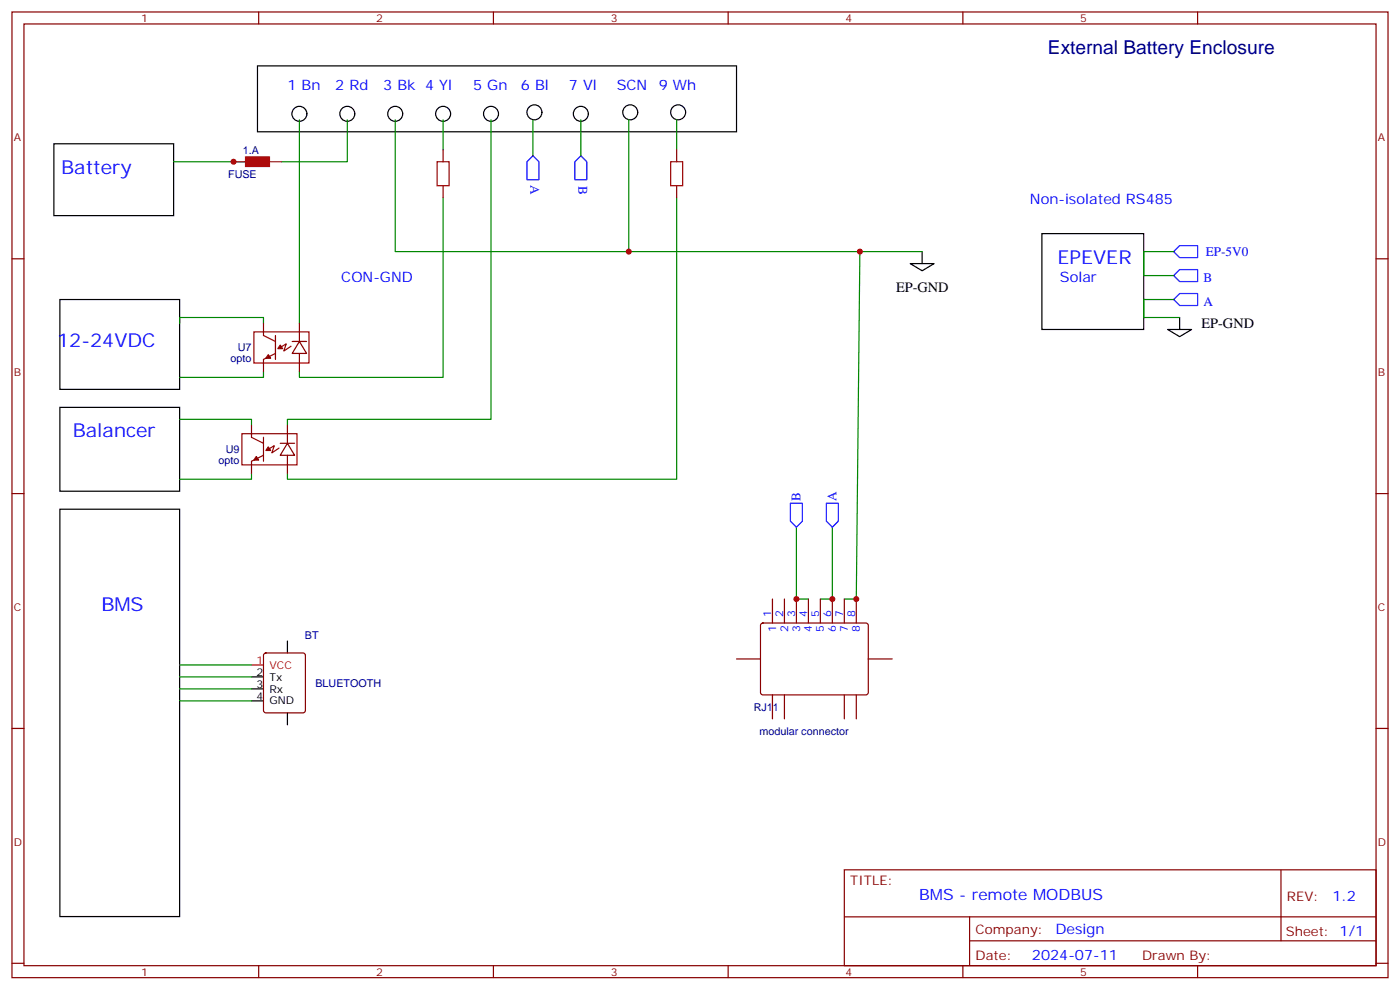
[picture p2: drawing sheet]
<svg xmlns="http://www.w3.org/2000/svg" width="412mm" height="292mm" viewBox="0 0 412 292" stroke-linecap="round" stroke-linejoin="round" font-family="sans-serif">
<g fill="none" stroke="#870000" stroke-width=".35">
<path d="M3.5 3.5h405.4v284.4h-405.4zM7.1 7.1h398.2v277.2h-398.2zM76.2 3.5v3.6M145.3 3.5v3.6M214.5 3.5v3.6M283.6 3.5v3.6M352.8 3.5v3.6M130.5 44.1v3.5M130.5 54.7v3.5M199.3 44.1v3.5M199.3 54.7v3.5M3.5 76.2h3.6"/>
<path d="M405.3 76.2h3.6M77.6 95.2v3.6M88.2 95.2v5.3M77.6 105.8v3.6M86.1 100.5h4.2M88.2 100.5l2.1 3.6h-4.2zM88.2 104.1v5.3M74.1 125.2v3.6M74.1 135.8v3.5M82.5 130.5h4.3M84.7 130.5l2.1 3.6h-4.3zM84.7 125.2v5.3"/>
<path d="M84.7 134.1v5.2M3.5 145.3h3.6M405.3 145.3h3.6M227.5 176.4v7M231.1 176.4v7M234.6 176.4v7M238.1 176.4v7M241.7 176.4v7M245.2 176.4v7M248.7 176.4v7M252.2 176.4v7M77.8 192.5l.5-.2h11l.5 .2 .2 .5v16.2l-.3 .5-.4 .2h-11l-.5-.2-.2-.5v-16.2z"/>
<path d="M217 194h7M224.2 183.7l.5-.3 30.6 .1 .5 .6-.1 20.1-.6 .4-30.7-.1-.4-.6v-19.8zM255.8 194h7M3.5 214.5h3.6M227.5 204.6v7.1M231.1 204.6v7.1M248.7 204.6v7.1M252.2 204.6v7.1M405.3 214.5h3.6M248.7 256.1h156.6v28.2h-156.6zM377.3 256.1v20.9M248.7 270h156.5"/>
<path d="M285.6 277h119.6M285.6 270v14.1M3.5 283.6h3.6M76.2 284.3v3.6M145.3 284.3v3.6M214.5 284.3v3.6M283.6 284.3v3.6M352.8 284.3v3.6M405.3 283.6h3.6"/>
</g>
<g fill="none" stroke="#000" stroke-width=".35">
<path d="M75.8 19.4h141.2v19.4h-141.2zM15.9 42.3h35.3v21.2h-35.3zM268.1 77.6h7.1l-3.6 2.1zM271.6 74.1v3.5M306.9 68.8h30v28.2h-30zM17.6 88.2h35.3v26.5h-35.3zM344 97h7l-3.5 2.1zM347.5 93.5v3.5M17.6 119.9h35.3v24.7h-35.3zM17.6 149.9h35.3v120h-35.3zM74.1 199.3h3.5M84.7 188.7v3.6"/>
<path d="M74.1 206.4h3.5M74.1 202.8h3.5M84.7 209.9v3.5"/>
<circle cx="88.2" cy="33.5" r="2.2"/>
<circle cx="102.3" cy="33.5" r="2.2"/>
<circle cx="116.4" cy="33.5" r="2.2"/>
<circle cx="130.5" cy="33.5" r="2.2"/>
<circle cx="144.6" cy="33.5" r="2.2"/>
<circle cx="157.4" cy="33.1" r="2.2"/>
<circle cx="171.1" cy="33.5" r="2.2"/>
<circle cx="185.6" cy="33.1" r="2.2"/>
<circle cx="199.8" cy="33.1" r="2.2"/>
</g>
<g fill="none" stroke="#008700" stroke-width=".35">
<path d="M88.2 35.3v59.9M102.3 35.3v12.3h-19.4M116.4 35.3v38.8h155.2M130.5 35.3v8.8M144.6 35.3v88.2h-59.9v1.7M157 35.3v10.6M171.1 35.3v10.6M185.2 35.3v38.8M199.3 35.3v8.8M51.2 47.6h21.1M130.5 58.2v52.9h-42.3v-1.7M199.3 58.2v82.9h-114.6v-1.8"/>
<path d="M253.3 74.1l-1.1 102.3h-3.5M345.7 74.1h-8.8v7h8.8M52.9 95.2v-1.7h24.7v1.7M345.7 88.2h-8.8v5.3h10.6M77.6 109.4v1.7h-24.7M52.9 123.5h21.2v1.7M74.1 139.3v1.8h-21.2M234.6 155.2v21.2h3.5M245.2 155.2v21.2h-3.5M52.9 195.8h21.2M52.9 199.3h21.2M52.9 202.8h21.2"/>
<path d="M52.9 206.4h21.2"/>
</g>
<path d="M157 45.9l1.7 1.7v5.3h-3.5v-5.3zM171.1 45.9l1.8 1.7v5.3h-3.6v-5.3zM345.7 74.1l1.8-1.8h5.3v3.5h-5.3zM345.7 81.1l1.8-1.7h5.3v3.5h-5.3zM347.5 86.4h5.3v3.6h-5.3l-1.8-1.8zM232.8 148.2h3.6v5.3l-1.8 1.7-1.8-1.7zM243.4 148.2h3.5v5.3l-1.7 1.7-1.8-1.7z" fill="none" stroke="#00f" stroke-width=".35"/>
<path d="M74.8 97.7h16.2v9.2h-16.2zM77.6 98.8l3.5 1.7M81.1 98.8v7M81.1 104.1l-3.5 1.7M85.7 102l-2.1 1.4 .7-2.2-1.8 1.1M71.3 127.7h16.2v9.2h-16.2zM74.1 128.8l3.5 1.7M77.6 128.8v7M77.6 134.1l-3.5 1.7M82.2 131.9l-2.1 1.4 .7-2.1-1.8 1.1" fill="none" stroke="#900" stroke-width=".35"/>
<g fill="#900" stroke="#900" stroke-width=".35">
<path d="M82.5 101.6l.8 1.1h-1.5z"/>
<path d="M79 104.4l.7 1.1h-1.4z"/>
<path d="M79 131.6l.7 1h-1.4z"/>
<path d="M75.5 134.4l.7 1.1h-1.4z"/>
</g>
<path d="M74.1 195.8h3.5" fill="none" stroke="#f00" stroke-width=".35"/>
<path d="M68.8 47.6h3.5M79.4 47.6h3.5" fill="none" stroke="#8c2424" stroke-width=".35"/>
<path d="M72.3 46.2h7.1v2.8h-7.1z" fill="#a10000" stroke="#a10000" stroke-width=".35"/>
<path d="M128.8 47.6h3.5v7.1h-3.5zM197.6 47.6h3.5v7.1h-3.5z" fill="none" stroke="#a10000" stroke-width=".35"/>
<g fill="#c00">
<circle cx="68.8" cy="47.6" r=".88"/>
<circle cx="234.6" cy="176.4" r=".88"/>
<circle cx="245.2" cy="176.4" r=".88"/>
<circle cx="252.2" cy="176.4" r=".88"/>
<circle cx="253.3" cy="74.1" r=".88"/>
<circle cx="185.2" cy="74.1" r=".88"/>
</g>
<text font-size="5.6" fill="#000080" x="308.7" y="15.9">External Battery Enclosure</text>
<g font-size="5.6" fill="#00f">
<text x="18" y="51.2">Battery</text>
<text x="311.5" y="77.6">EPEVER</text>
<text x="16.8" y="102.3">12-24VDC</text>
<text x="21.4" y="128.8">Balancer</text>
<text x="29.9" y="179.9">BMS</text>
</g>
<text font-size="4.6" fill="#00f" x="270.8" y="265.1">BMS - remote MODBUS</text>
<g font-size="4.2" fill="#00f">
<text x="84.7" y="26.5">1 Bn</text>
<text x="98.8" y="26.5">2 Rd</text>
<text x="112.9" y="26.5">3 Bk 4 Yl</text>
<text x="139.3" y="26.5">5 Gn</text>
<text x="153.5" y="26.5">6 Bl</text>
<text x="167.6" y="26.5">7 Vl</text>
<text x="181.7" y="26.5">SCN</text>
<text x="194" y="26.5">9 Wh</text>
<text x="303.4" y="60">Non-isolated RS485</text>
<text x="100.5" y="82.9">CON-GND</text>
<text x="312.2" y="82.9">Solar</text>
<text x="392.5" y="265.4">1.2</text>
<text x="310.9" y="274.9">Design</text>
<text x="304" y="282.7">2024-07-11</text>
</g>
<g font-size="4.2">
<text x="263.9" y="86.1">EP-GND</text>
<text x="353.9" y="96.6">EP-GND</text>
</g>
<g font-size="3.9" fill="#00f">
<text x="156.3" y="54.6" transform="rotate(90 156.3 54.6)">A</text>
<text x="170.4" y="54.7" transform="rotate(90 170.4 54.7)">B</text>
<text x="355.2" y="75.3">EP-5V0</text>
<text x="354.5" y="82.9">B</text>
<text x="354.5" y="90">A</text>
<text x="235.8" y="147.5" transform="rotate(-90 235.8 147.5)">B</text>
<text x="246.4" y="147.5" transform="rotate(-90 246.4 147.5)">A</text>
</g>
<g font-size="3.9" fill="#800">
<text x="250.5" y="260.7">TITLE:</text>
<text x="379.1" y="265.4">REV:</text>
<text x="287.4" y="274.9">Company:</text>
<text x="378.7" y="275.5">Sheet: 1/1</text>
<text x="287.4" y="282.6">Date:</text>
<text x="336.4" y="282.7">Drawn By:</text>
</g>
<g font-size="3.2" fill="#800">
<text x="41.6" y="6.5">1</text>
<text x="110.8" y="6.5">2</text>
<text x="179.9" y="6.5">3</text>
<text x="249.1" y="6.5">4</text>
<text x="318.2" y="6.5">5</text>
<text x="4.1" y="41.6">A</text>
<text x="405.9" y="41.6">A</text>
<text x="4.1" y="110.8">B</text>
<text x="405.9" y="110.8">B</text>
<text x="4.1" y="179.9">C</text>
<text x="405.9" y="179.9">C</text>
<text x="4.1" y="249.1">D</text>
<text x="405.9" y="249.1">D</text>
<text x="41.6" y="287.3">1</text>
<text x="110.8" y="287.3">2</text>
<text x="179.9" y="287.3">3</text>
<text x="249.1" y="287.3">4</text>
<text x="318.2" y="287.3">5</text>
</g>
<g font-size="3.2" fill="#000080">
<text x="71.5" y="45.3">1.A</text>
<text x="67.2" y="52.3">FUSE</text>
<text x="67.9" y="106.7">opto</text>
<text x="70" y="103.4">U7</text>
<text x="64.4" y="136.7">opto</text>
<text x="66.5" y="133.4">U9</text>
<text x="89.8" y="188">BT</text>
<text x="92.9" y="202.2">BLUETOOTH</text>
<text x="222" y="209.2">RJ11</text>
<text x="223.7" y="216.3">modular connector</text>
</g>
<g font-size="3.2" fill="#00f">
<text x="227.2" y="181.7" transform="rotate(-90 227.2 181.7)">1</text>
<text x="230.7" y="181.7" transform="rotate(-90 230.7 181.7)">2</text>
<text x="234.2" y="181.7" transform="rotate(-90 234.2 181.7)">3</text>
<text x="237.8" y="181.7" transform="rotate(-90 237.8 181.7)">4</text>
<text x="241.3" y="181.7" transform="rotate(-90 241.3 181.7)">5</text>
<text x="244.8" y="181.7" transform="rotate(-90 244.8 181.7)">6</text>
<text x="248.4" y="181.7" transform="rotate(-90 248.4 181.7)">7</text>
<text x="251.9" y="181.7" transform="rotate(-90 251.9 181.7)">8</text>
<text x="228.6" y="186.2" transform="rotate(-90 228.6 186.2)">1</text>
<text x="232.1" y="186.2" transform="rotate(-90 232.1 186.2)">2</text>
<text x="235.7" y="186.2" transform="rotate(-90 235.7 186.2)">3</text>
<text x="239.2" y="186.2" transform="rotate(-90 239.2 186.2)">4</text>
<text x="242.7" y="186.2" transform="rotate(-90 242.7 186.2)">5</text>
<text x="246.2" y="186.2" transform="rotate(-90 246.2 186.2)">6</text>
<text x="249.8" y="186.2" transform="rotate(-90 249.8 186.2)">7</text>
<text x="253.3" y="186.2" transform="rotate(-90 253.3 186.2)">8</text>
</g>
<g font-size="3.2" fill="#f00">
<text x="75.6" y="195.4">1</text>
<text x="79.4" y="196.8">VCC</text>
</g>
<g font-size="3.2">
<text x="75.6" y="202.5">3</text>
<text x="75.6" y="199">2</text>
<text x="79.4" y="203.9">Rx</text>
<text x="79.4" y="200.4">Tx</text>
<text x="75.6" y="206">4</text>
<text x="79.4" y="207.4">GND</text>
</g>
</svg>
